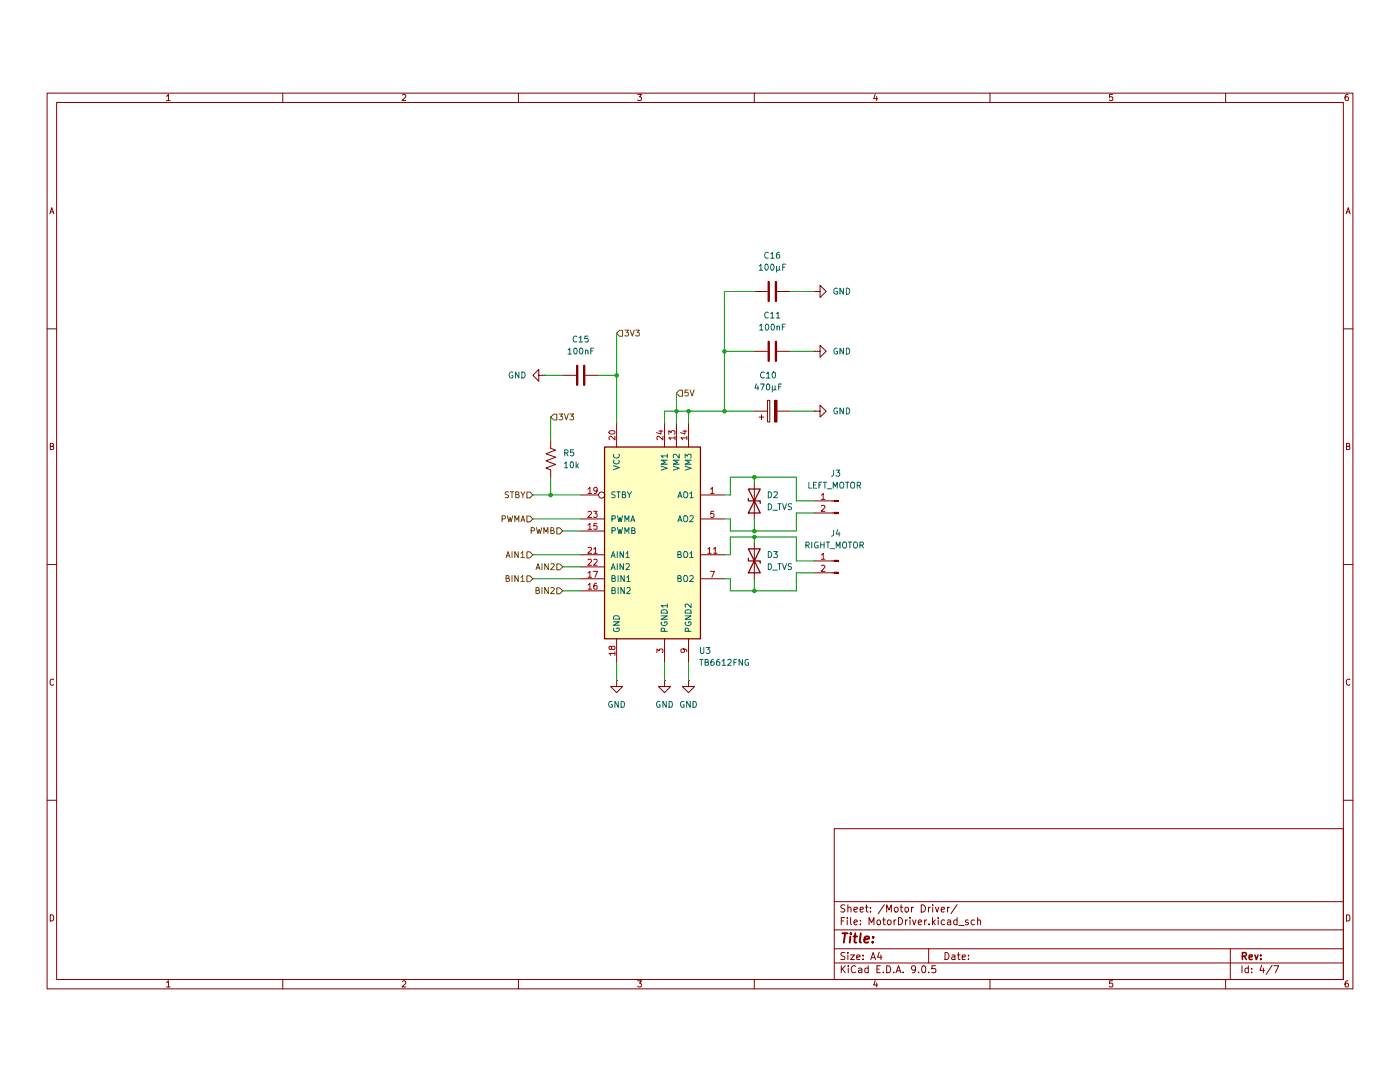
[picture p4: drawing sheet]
(kicad_sch
 (version 20250114)
 (generator "eeschema")
 (generator_version "9.0")
 (paper "A4")
 (lib_symbols
  (symbol "Connector:Conn_01x02_Pin"
   (pin_names
    (offset 1.016) (hide yes)) (exclude_from_sim no) (in_bom yes) (on_board yes)
   (property "Reference" "J" (at 0 2.54 0) (effects (font (size 1.27 1.27))))
   (property "Value" "Conn_01x02_Pin" (at 0 -5.08 0) (effects (font (size 1.27 1.27))))
   (property "Footprint" "" (at 0 0 0) (effects (font (size 1.27 1.27)) (hide yes)))
   (property "Datasheet" "~" (at 0 0 0) (effects (font (size 1.27 1.27)) (hide yes)))
   (property "Description" "Generic connector, single row, 01x02, script generated" (at 0 0 0) (effects (font (size 1.27 1.27)) (hide yes)))
   (property "ki_locked" "" (at 0 0 0) (effects (font (size 1.27 1.27))))
   (symbol "Conn_01x02_Pin_1_1"
    (rectangle (start 0.8636 0.127) (end 0 -0.127) (stroke (width 0.1524) (type default)) (fill (type outline)))
    (rectangle (start 0.8636 -2.413) (end 0 -2.667) (stroke (width 0.1524) (type default)) (fill (type outline)))
    (polyline (pts (xy 1.27 0) (xy 0.8636 0)) (stroke (width 0.1524) (type default)) (fill (type none)))
    (polyline (pts (xy 1.27 -2.54) (xy 0.8636 -2.54)) (stroke (width 0.1524) (type default)) (fill (type none)))
    (pin passive line (at 5.08 0 180) (length 3.81) (name "Pin_1" (effects (font (size 1.27 1.27)))) (number "1" (effects (font (size 1.27 1.27)))))
    (pin passive line (at 5.08 -2.54 180) (length 3.81) (name "Pin_2" (effects (font (size 1.27 1.27)))) (number "2" (effects (font (size 1.27 1.27))))))
   (embedded_fonts no))
  (symbol "Device:C"
   (pin_numbers (hide yes))
   (pin_names
    (offset 0.254)) (exclude_from_sim no) (in_bom yes) (on_board yes)
   (property "Reference" "C" (at 0.635 2.54 0) (effects (font (size 1.27 1.27)) (justify left)))
   (property "Value" "C" (at 0.635 -2.54 0) (effects (font (size 1.27 1.27)) (justify left)))
   (property "Footprint" "" (at 0.9652 -3.81 0) (effects (font (size 1.27 1.27)) (hide yes)))
   (property "Datasheet" "~" (at 0 0 0) (effects (font (size 1.27 1.27)) (hide yes)))
   (property "Description" "Unpolarized capacitor" (at 0 0 0) (effects (font (size 1.27 1.27)) (hide yes)))
   (symbol "C_0_1"
    (polyline (pts (xy -2.032 0.762) (xy 2.032 0.762)) (stroke (width 0.508) (type default)) (fill (type none)))
    (polyline (pts (xy -2.032 -0.762) (xy 2.032 -0.762)) (stroke (width 0.508) (type default)) (fill (type none))))
   (symbol "C_1_1"
    (pin passive line (at 0 3.81 270) (length 2.794) (name "~" (effects (font (size 1.27 1.27)))) (number "1" (effects (font (size 1.27 1.27)))))
    (pin passive line (at 0 -3.81 90) (length 2.794) (name "~" (effects (font (size 1.27 1.27)))) (number "2" (effects (font (size 1.27 1.27))))))
   (embedded_fonts no))
  (symbol "Device:C_Polarized"
   (pin_numbers (hide yes))
   (pin_names
    (offset 0.254)) (exclude_from_sim no) (in_bom yes) (on_board yes)
   (property "Reference" "C" (at 0.635 2.54 0) (effects (font (size 1.27 1.27)) (justify left)))
   (property "Value" "C_Polarized" (at 0.635 -2.54 0) (effects (font (size 1.27 1.27)) (justify left)))
   (property "Footprint" "" (at 0.9652 -3.81 0) (effects (font (size 1.27 1.27)) (hide yes)))
   (property "Datasheet" "~" (at 0 0 0) (effects (font (size 1.27 1.27)) (hide yes)))
   (property "Description" "Polarized capacitor" (at 0 0 0) (effects (font (size 1.27 1.27)) (hide yes)))
   (symbol "C_Polarized_0_1"
    (rectangle (start -2.286 0.508) (end 2.286 1.016) (stroke (width 0) (type default)) (fill (type none)))
    (polyline (pts (xy -1.778 2.286) (xy -0.762 2.286)) (stroke (width 0) (type default)) (fill (type none)))
    (polyline (pts (xy -1.27 2.794) (xy -1.27 1.778)) (stroke (width 0) (type default)) (fill (type none)))
    (rectangle (start 2.286 -0.508) (end -2.286 -1.016) (stroke (width 0) (type default)) (fill (type outline))))
   (symbol "C_Polarized_1_1"
    (pin passive line (at 0 3.81 270) (length 2.794) (name "~" (effects (font (size 1.27 1.27)))) (number "1" (effects (font (size 1.27 1.27)))))
    (pin passive line (at 0 -3.81 90) (length 2.794) (name "~" (effects (font (size 1.27 1.27)))) (number "2" (effects (font (size 1.27 1.27))))))
   (embedded_fonts no))
  (symbol "Device:D_TVS"
   (pin_numbers (hide yes))
   (pin_names
    (offset 1.016) (hide yes)) (exclude_from_sim no) (in_bom yes) (on_board yes)
   (property "Reference" "D" (at 0 2.54 0) (effects (font (size 1.27 1.27))))
   (property "Value" "D_TVS" (at 0 -2.54 0) (effects (font (size 1.27 1.27))))
   (property "Footprint" "" (at 0 0 0) (effects (font (size 1.27 1.27)) (hide yes)))
   (property "Datasheet" "~" (at 0 0 0) (effects (font (size 1.27 1.27)) (hide yes)))
   (property "Description" "Bidirectional transient-voltage-suppression diode" (at 0 0 0) (effects (font (size 1.27 1.27)) (hide yes)))
   (symbol "D_TVS_0_1"
    (polyline (pts (xy -2.54 1.27) (xy -2.54 -1.27) (xy 2.54 1.27) (xy 2.54 -1.27) (xy -2.54 1.27)) (stroke (width 0.254) (type default)) (fill (type none)))
    (polyline (pts (xy 0.508 1.27) (xy 0 1.27) (xy 0 -1.27) (xy -0.508 -1.27)) (stroke (width 0.254) (type default)) (fill (type none)))
    (polyline (pts (xy 1.27 0) (xy -1.27 0)) (stroke (width 0) (type default)) (fill (type none))))
   (symbol "D_TVS_1_1"
    (pin passive line (at -3.81 0 0) (length 2.54) (name "A1" (effects (font (size 1.27 1.27)))) (number "1" (effects (font (size 1.27 1.27)))))
    (pin passive line (at 3.81 0 180) (length 2.54) (name "A2" (effects (font (size 1.27 1.27)))) (number "2" (effects (font (size 1.27 1.27))))))
   (embedded_fonts no))
  (symbol "Device:R_US"
   (pin_numbers (hide yes))
   (pin_names
    (offset 0)) (exclude_from_sim no) (in_bom yes) (on_board yes)
   (property "Reference" "R" (at 2.54 0 90) (effects (font (size 1.27 1.27))))
   (property "Value" "R_US" (at -2.54 0 90) (effects (font (size 1.27 1.27))))
   (property "Footprint" "" (at 1.016 -0.254 90) (effects (font (size 1.27 1.27)) (hide yes)))
   (property "Datasheet" "~" (at 0 0 0) (effects (font (size 1.27 1.27)) (hide yes)))
   (property "Description" "Resistor, US symbol" (at 0 0 0) (effects (font (size 1.27 1.27)) (hide yes)))
   (symbol "R_US_0_1"
    (polyline (pts (xy 0 2.286) (xy 0 2.54)) (stroke (width 0) (type default)) (fill (type none)))
    (polyline (pts (xy 0 2.286) (xy 1.016 1.905) (xy 0 1.524) (xy -1.016 1.143) (xy 0 0.762)) (stroke (width 0) (type default)) (fill (type none)))
    (polyline (pts (xy 0 0.762) (xy 1.016 0.381) (xy 0 0) (xy -1.016 -0.381) (xy 0 -0.762)) (stroke (width 0) (type default)) (fill (type none)))
    (polyline (pts (xy 0 -0.762) (xy 1.016 -1.143) (xy 0 -1.524) (xy -1.016 -1.905) (xy 0 -2.286)) (stroke (width 0) (type default)) (fill (type none)))
    (polyline (pts (xy 0 -2.286) (xy 0 -2.54)) (stroke (width 0) (type default)) (fill (type none))))
   (symbol "R_US_1_1"
    (pin passive line (at 0 3.81 270) (length 1.27) (name "~" (effects (font (size 1.27 1.27)))) (number "1" (effects (font (size 1.27 1.27)))))
    (pin passive line (at 0 -3.81 90) (length 1.27) (name "~" (effects (font (size 1.27 1.27)))) (number "2" (effects (font (size 1.27 1.27))))))
   (embedded_fonts no))
  (symbol "Driver_Motor:TB6612FNG"
   (pin_names
    (offset 1.016)) (exclude_from_sim no) (in_bom yes) (on_board yes)
   (property "Reference" "U" (at 11.43 17.78 0) (effects (font (size 1.27 1.27)) (justify left)))
   (property "Value" "TB6612FNG" (at 11.43 15.24 0) (effects (font (size 1.27 1.27)) (justify left)))
   (property "Footprint" "Package_SO:SSOP-24_5.3x8.2mm_P0.65mm" (at 33.02 -22.86 0) (effects (font (size 1.27 1.27)) (hide yes)))
   (property "Datasheet" "https://toshiba.semicon-storage.com/us/product/linear/motordriver/detail.TB6612FNG.html" (at 11.43 15.24 0) (effects (font (size 1.27 1.27)) (hide yes)))
   (property "Description" "Driver IC for Dual DC motor, SSOP-24" (at 0 0 0) (effects (font (size 1.27 1.27)) (hide yes)))
   (symbol "TB6612FNG_0_1"
    (rectangle (start -10.16 20.32) (end 10.16 -20.32) (stroke (width 0.254) (type default)) (fill (type background))))
   (symbol "TB6612FNG_1_1"
    (pin input inverted (at -15.24 10.16 0) (length 5.08) (name "STBY" (effects (font (size 1.27 1.27)))) (number "19" (effects (font (size 1.27 1.27)))))
    (pin input line (at -15.24 5.08 0) (length 5.08) (name "PWMA" (effects (font (size 1.27 1.27)))) (number "23" (effects (font (size 1.27 1.27)))))
    (pin input line (at -15.24 2.54 0) (length 5.08) (name "PWMB" (effects (font (size 1.27 1.27)))) (number "15" (effects (font (size 1.27 1.27)))))
    (pin input line (at -15.24 -2.54 0) (length 5.08) (name "AIN1" (effects (font (size 1.27 1.27)))) (number "21" (effects (font (size 1.27 1.27)))))
    (pin input line (at -15.24 -5.08 0) (length 5.08) (name "AIN2" (effects (font (size 1.27 1.27)))) (number "22" (effects (font (size 1.27 1.27)))))
    (pin input line (at -15.24 -7.62 0) (length 5.08) (name "BIN1" (effects (font (size 1.27 1.27)))) (number "17" (effects (font (size 1.27 1.27)))))
    (pin input line (at -15.24 -10.16 0) (length 5.08) (name "BIN2" (effects (font (size 1.27 1.27)))) (number "16" (effects (font (size 1.27 1.27)))))
    (pin power_in line (at -7.62 25.4 270) (length 5.08) (name "VCC" (effects (font (size 1.27 1.27)))) (number "20" (effects (font (size 1.27 1.27)))))
    (pin power_in line (at -7.62 -25.4 90) (length 5.08) (name "GND" (effects (font (size 1.27 1.27)))) (number "18" (effects (font (size 1.27 1.27)))))
    (pin power_in line (at 2.54 25.4 270) (length 5.08) (name "VM1" (effects (font (size 1.27 1.27)))) (number "24" (effects (font (size 1.27 1.27)))))
    (pin power_in line (at 2.54 -25.4 90) (length 5.08) (name "PGND1" (effects (font (size 1.27 1.27)))) (number "3" (effects (font (size 1.27 1.27)))))
    (pin passive line (at 2.54 -25.4 90) (length 5.08) (hide yes) (name "PGND1" (effects (font (size 1.27 1.27)))) (number "4" (effects (font (size 1.27 1.27)))))
    (pin power_in line (at 5.08 25.4 270) (length 5.08) (name "VM2" (effects (font (size 1.27 1.27)))) (number "13" (effects (font (size 1.27 1.27)))))
    (pin power_in line (at 7.62 25.4 270) (length 5.08) (name "VM3" (effects (font (size 1.27 1.27)))) (number "14" (effects (font (size 1.27 1.27)))))
    (pin passive line (at 7.62 -25.4 90) (length 5.08) (hide yes) (name "PGND2" (effects (font (size 1.27 1.27)))) (number "10" (effects (font (size 1.27 1.27)))))
    (pin power_in line (at 7.62 -25.4 90) (length 5.08) (name "PGND2" (effects (font (size 1.27 1.27)))) (number "9" (effects (font (size 1.27 1.27)))))
    (pin output line (at 15.24 10.16 180) (length 5.08) (name "AO1" (effects (font (size 1.27 1.27)))) (number "1" (effects (font (size 1.27 1.27)))))
    (pin passive line (at 15.24 10.16 180) (length 5.08) (hide yes) (name "AO1" (effects (font (size 1.27 1.27)))) (number "2" (effects (font (size 1.27 1.27)))))
    (pin output line (at 15.24 5.08 180) (length 5.08) (name "AO2" (effects (font (size 1.27 1.27)))) (number "5" (effects (font (size 1.27 1.27)))))
    (pin passive line (at 15.24 5.08 180) (length 5.08) (hide yes) (name "AO2" (effects (font (size 1.27 1.27)))) (number "6" (effects (font (size 1.27 1.27)))))
    (pin output line (at 15.24 -2.54 180) (length 5.08) (name "BO1" (effects (font (size 1.27 1.27)))) (number "11" (effects (font (size 1.27 1.27)))))
    (pin passive line (at 15.24 -2.54 180) (length 5.08) (hide yes) (name "BO1" (effects (font (size 1.27 1.27)))) (number "12" (effects (font (size 1.27 1.27)))))
    (pin output line (at 15.24 -7.62 180) (length 5.08) (name "BO2" (effects (font (size 1.27 1.27)))) (number "7" (effects (font (size 1.27 1.27)))))
    (pin passive line (at 15.24 -7.62 180) (length 5.08) (hide yes) (name "BO2" (effects (font (size 1.27 1.27)))) (number "8" (effects (font (size 1.27 1.27))))))
   (embedded_fonts no))
  (symbol "power:GND"
   (power)
   (pin_numbers (hide yes))
   (pin_names
    (offset 0) (hide yes)) (exclude_from_sim no) (in_bom yes) (on_board yes)
   (property "Reference" "#PWR" (at 0 -6.35 0) (effects (font (size 1.27 1.27)) (hide yes)))
   (property "Value" "GND" (at 0 -3.81 0) (effects (font (size 1.27 1.27))))
   (property "Footprint" "" (at 0 0 0) (effects (font (size 1.27 1.27)) (hide yes)))
   (property "Datasheet" "" (at 0 0 0) (effects (font (size 1.27 1.27)) (hide yes)))
   (property "Description" "Power symbol creates a global label with name \"GND\" , ground" (at 0 0 0) (effects (font (size 1.27 1.27)) (hide yes)))
   (symbol "GND_0_1"
    (polyline (pts (xy 0 0) (xy 0 -1.27) (xy 1.27 -1.27) (xy 0 -2.54) (xy -1.27 -1.27) (xy 0 -1.27)) (stroke (width 0) (type default)) (fill (type none))))
   (symbol "GND_1_1"
    (pin power_in line (at 0 0 270) (length 0) (name "~" (effects (font (size 1.27 1.27)))) (number "1" (effects (font (size 1.27 1.27))))))
   (embedded_fonts no)))
 (junction
  (at 121.92 82.55)
  (diameter 0)
  (color 0 0 0 0))
 (junction
  (at 165.1 91.44)
  (diameter 0)
  (color 0 0 0 0))
 (junction
  (at 148.59 64.77)
  (diameter 0)
  (color 0 0 0 0))
 (junction
  (at 165.1 78.74)
  (diameter 0)
  (color 0 0 0 0))
 (junction
  (at 165.1 102.87)
  (diameter 0)
  (color 0 0 0 0))
 (junction
  (at 135.89 57.15)
  (diameter 0)
  (color 0 0 0 0))
 (junction
  (at 151.13 64.77)
  (diameter 0)
  (color 0 0 0 0))
 (junction
  (at 158.75 64.77)
  (diameter 0)
  (color 0 0 0 0))
 (junction
  (at 165.1 90.17)
  (diameter 0)
  (color 0 0 0 0))
 (junction
  (at 158.75 52.07)
  (diameter 0)
  (color 0 0 0 0))
 (wire
  (pts (xy 151.13 64.77) (xy 158.75 64.77))
  (stroke (width 0) (type default)))
 (wire
  (pts (xy 160.02 82.55) (xy 158.75 82.55))
  (stroke (width 0) (type default)))
 (wire
  (pts (xy 120.65 57.15) (xy 124.46 57.15))
  (stroke (width 0) (type default)))
 (wire
  (pts (xy 165.1 91.44) (xy 165.1 92.71))
  (stroke (width 0) (type default)))
 (wire
  (pts (xy 148.59 64.77) (xy 148.59 67.31))
  (stroke (width 0) (type default)))
 (wire
  (pts (xy 173.99 78.74) (xy 173.99 83.82))
  (stroke (width 0) (type default)))
 (wire
  (pts (xy 172.72 64.77) (xy 177.8 64.77))
  (stroke (width 0) (type default)))
 (wire
  (pts (xy 151.13 118.11) (xy 151.13 121.92))
  (stroke (width 0) (type default)))
 (wire
  (pts (xy 165.1 39.37) (xy 158.75 39.37))
  (stroke (width 0) (type default)))
 (wire
  (pts (xy 160.02 91.44) (xy 160.02 95.25))
  (stroke (width 0) (type default)))
 (wire
  (pts (xy 173.99 83.82) (xy 177.8 83.82))
  (stroke (width 0) (type default)))
 (wire
  (pts (xy 160.02 87.63) (xy 160.02 90.17))
  (stroke (width 0) (type default)))
 (wire
  (pts (xy 160.02 78.74) (xy 165.1 78.74))
  (stroke (width 0) (type default)))
 (wire
  (pts (xy 165.1 87.63) (xy 165.1 90.17))
  (stroke (width 0) (type default)))
 (wire
  (pts (xy 158.75 64.77) (xy 165.1 64.77))
  (stroke (width 0) (type default)))
 (wire
  (pts (xy 165.1 78.74) (xy 173.99 78.74))
  (stroke (width 0) (type default)))
 (wire
  (pts (xy 173.99 86.36) (xy 177.8 86.36))
  (stroke (width 0) (type default)))
 (wire
  (pts (xy 158.75 87.63) (xy 160.02 87.63))
  (stroke (width 0) (type default)))
 (wire
  (pts (xy 165.1 52.07) (xy 158.75 52.07))
  (stroke (width 0) (type default)))
 (wire
  (pts (xy 146.05 118.11) (xy 146.05 121.92))
  (stroke (width 0) (type default)))
 (wire
  (pts (xy 124.46 90.17) (xy 128.27 90.17))
  (stroke (width 0) (type default)))
 (wire
  (pts (xy 148.59 60.96) (xy 148.59 64.77))
  (stroke (width 0) (type default)))
 (wire
  (pts (xy 118.11 82.55) (xy 121.92 82.55))
  (stroke (width 0) (type default)))
 (wire
  (pts (xy 165.1 91.44) (xy 173.99 91.44))
  (stroke (width 0) (type default)))
 (wire
  (pts (xy 173.99 96.52) (xy 177.8 96.52))
  (stroke (width 0) (type default)))
 (wire
  (pts (xy 173.99 99.06) (xy 177.8 99.06))
  (stroke (width 0) (type default)))
 (wire
  (pts (xy 118.11 87.63) (xy 128.27 87.63))
  (stroke (width 0) (type default)))
 (wire
  (pts (xy 118.11 100.33) (xy 128.27 100.33))
  (stroke (width 0) (type default)))
 (wire
  (pts (xy 121.92 78.74) (xy 121.92 82.55))
  (stroke (width 0) (type default)))
 (wire
  (pts (xy 160.02 90.17) (xy 165.1 90.17))
  (stroke (width 0) (type default)))
 (wire
  (pts (xy 151.13 64.77) (xy 148.59 64.77))
  (stroke (width 0) (type default)))
 (wire
  (pts (xy 121.92 66.04) (xy 121.92 71.12))
  (stroke (width 0) (type default)))
 (wire
  (pts (xy 160.02 95.25) (xy 158.75 95.25))
  (stroke (width 0) (type default)))
 (wire
  (pts (xy 135.89 118.11) (xy 135.89 121.92))
  (stroke (width 0) (type default)))
 (wire
  (pts (xy 165.1 78.74) (xy 165.1 80.01))
  (stroke (width 0) (type default)))
 (wire
  (pts (xy 158.75 100.33) (xy 160.02 100.33))
  (stroke (width 0) (type default)))
 (wire
  (pts (xy 172.72 39.37) (xy 177.8 39.37))
  (stroke (width 0) (type default)))
 (wire
  (pts (xy 160.02 78.74) (xy 160.02 82.55))
  (stroke (width 0) (type default)))
 (wire
  (pts (xy 146.05 67.31) (xy 146.05 64.77))
  (stroke (width 0) (type default)))
 (wire
  (pts (xy 173.99 86.36) (xy 173.99 90.17))
  (stroke (width 0) (type default)))
 (wire
  (pts (xy 128.27 95.25) (xy 118.11 95.25))
  (stroke (width 0) (type default)))
 (wire
  (pts (xy 165.1 100.33) (xy 165.1 102.87))
  (stroke (width 0) (type default)))
 (wire
  (pts (xy 158.75 52.07) (xy 158.75 64.77))
  (stroke (width 0) (type default)))
 (wire
  (pts (xy 121.92 82.55) (xy 128.27 82.55))
  (stroke (width 0) (type default)))
 (wire
  (pts (xy 124.46 102.87) (xy 128.27 102.87))
  (stroke (width 0) (type default)))
 (wire
  (pts (xy 160.02 91.44) (xy 165.1 91.44))
  (stroke (width 0) (type default)))
 (wire
  (pts (xy 173.99 91.44) (xy 173.99 96.52))
  (stroke (width 0) (type default)))
 (wire
  (pts (xy 160.02 102.87) (xy 165.1 102.87))
  (stroke (width 0) (type default)))
 (wire
  (pts (xy 135.89 48.26) (xy 135.89 57.15))
  (stroke (width 0) (type default)))
 (wire
  (pts (xy 173.99 99.06) (xy 173.99 102.87))
  (stroke (width 0) (type default)))
 (wire
  (pts (xy 158.75 39.37) (xy 158.75 52.07))
  (stroke (width 0) (type default)))
 (wire
  (pts (xy 165.1 102.87) (xy 173.99 102.87))
  (stroke (width 0) (type default)))
 (wire
  (pts (xy 146.05 64.77) (xy 148.59 64.77))
  (stroke (width 0) (type default)))
 (wire
  (pts (xy 135.89 57.15) (xy 135.89 67.31))
  (stroke (width 0) (type default)))
 (wire
  (pts (xy 151.13 67.31) (xy 151.13 64.77))
  (stroke (width 0) (type default)))
 (wire
  (pts (xy 132.08 57.15) (xy 135.89 57.15))
  (stroke (width 0) (type default)))
 (wire
  (pts (xy 128.27 97.79) (xy 124.46 97.79))
  (stroke (width 0) (type default)))
 (wire
  (pts (xy 165.1 90.17) (xy 173.99 90.17))
  (stroke (width 0) (type default)))
 (wire
  (pts (xy 160.02 100.33) (xy 160.02 102.87))
  (stroke (width 0) (type default)))
 (wire
  (pts (xy 172.72 52.07) (xy 177.8 52.07))
  (stroke (width 0) (type default)))
 (hierarchical_label "3V3"
  (shape input)
  (at 135.89 48.26 0)
  (effects (font (size 1.27 1.27)) (justify left)))
 (hierarchical_label "AIN1"
  (shape input)
  (at 118.11 95.25 180)
  (effects (font (size 1.27 1.27)) (justify right)))
 (hierarchical_label "BIN2"
  (shape input)
  (at 124.46 102.87 180)
  (effects (font (size 1.27 1.27)) (justify right)))
 (hierarchical_label "STBY"
  (shape input)
  (at 118.11 82.55 180)
  (effects (font (size 1.27 1.27)) (justify right)))
 (hierarchical_label "3V3"
  (shape input)
  (at 121.92 66.04 0)
  (effects (font (size 1.27 1.27)) (justify left)))
 (hierarchical_label "AIN2"
  (shape input)
  (at 124.46 97.79 180)
  (effects (font (size 1.27 1.27)) (justify right)))
 (hierarchical_label "PWMA"
  (shape input)
  (at 118.11 87.63 180)
  (effects (font (size 1.27 1.27)) (justify right)))
 (hierarchical_label "BIN1"
  (shape input)
  (at 118.11 100.33 180)
  (effects (font (size 1.27 1.27)) (justify right)))
 (hierarchical_label "PWMB"
  (shape input)
  (at 124.46 90.17 180)
  (effects (font (size 1.27 1.27)) (justify right)))
 (hierarchical_label "5V"
  (shape input)
  (at 148.59 60.96 0)
  (effects (font (size 1.27 1.27)) (justify left)))
 (symbol
  (lib_id "Connector:Conn_01x02_Pin")
  (at 182.88 96.52 0)
  (mirror y)
  (unit 1)
  (exclude_from_sim no)
  (in_bom yes)
  (on_board yes)
  (dnp no)
  (property "Reference" "J4" (at 182.372 90.678 0) (effects (font (size 1.27 1.27))))
  (property "Value" "RIGHT_MOTOR" (at 182.118 93.218 0) (effects (font (size 1.27 1.27))))
  (property "Footprint" "Connector_JST:JST_VH_B2P-VH_1x02_P3.96mm_Vertical" (at 182.88 96.52 0) (effects (font (size 1.27 1.27)) (hide yes)))
  (property "Datasheet" "~" (at 182.88 96.52 0) (effects (font (size 1.27 1.27)) (hide yes)))
  (property "Description" "Generic connector, single row, 01x02, script generated" (at 182.88 96.52 0) (effects (font (size 1.27 1.27)) (hide yes)))
  (pin "2")
  (pin "1"))
 (symbol
  (lib_id "Driver_Motor:TB6612FNG")
  (at 143.51 92.71 0)
  (unit 1)
  (exclude_from_sim no)
  (in_bom yes)
  (on_board yes)
  (dnp no)
  (fields_autoplaced yes)
  (property "Reference" "U3" (at 153.2733 115.57 0) (effects (font (size 1.27 1.27)) (justify left)))
  (property "Value" "TB6612FNG" (at 153.2733 118.11 0) (effects (font (size 1.27 1.27)) (justify left)))
  (property "Footprint" "Package_SO:HTSSOP-24-1EP_4.4x7.8mm_P0.65mm_EP3.4x7.8mm_Mask2.4x4.68mm" (at 176.53 115.57 0) (effects (font (size 1.27 1.27)) (hide yes)))
  (property "Datasheet" "https://toshiba.semicon-storage.com/us/product/linear/motordriver/detail.TB6612FNG.html" (at 154.94 77.47 0) (effects (font (size 1.27 1.27)) (hide yes)))
  (property "Description" "Driver IC for Dual DC motor, SSOP-24" (at 143.51 92.71 0) (effects (font (size 1.27 1.27)) (hide yes)))
  (pin "19")
  (pin "3")
  (pin "10")
  (pin "15")
  (pin "21")
  (pin "13")
  (pin "1")
  (pin "20")
  (pin "18")
  (pin "5")
  (pin "17")
  (pin "16")
  (pin "22")
  (pin "24")
  (pin "4")
  (pin "23")
  (pin "14")
  (pin "9")
  (pin "2")
  (pin "6")
  (pin "11")
  (pin "12")
  (pin "7")
  (pin "8"))
 (symbol
  (lib_id "Device:R_US")
  (at 121.92 74.93 0)
  (unit 1)
  (exclude_from_sim no)
  (in_bom yes)
  (on_board yes)
  (dnp no)
  (fields_autoplaced yes)
  (property "Reference" "R5" (at 124.46 73.6599 0) (effects (font (size 1.27 1.27)) (justify left)))
  (property "Value" "10k" (at 124.46 76.1999 0) (effects (font (size 1.27 1.27)) (justify left)))
  (property "Footprint" "Resistor_SMD:R_0805_2012Metric" (at 122.936 75.184 90) (effects (font (size 1.27 1.27)) (hide yes)))
  (property "Datasheet" "~" (at 121.92 74.93 0) (effects (font (size 1.27 1.27)) (hide yes)))
  (property "Description" "Resistor, US symbol" (at 121.92 74.93 0) (effects (font (size 1.27 1.27)) (hide yes)))
  (pin "1")
  (pin "2"))
 (symbol
  (lib_id "Device:D_TVS")
  (at 165.1 83.82 90)
  (unit 1)
  (exclude_from_sim no)
  (in_bom yes)
  (on_board yes)
  (dnp no)
  (fields_autoplaced yes)
  (property "Reference" "D2" (at 167.64 82.5499 90) (effects (font (size 1.27 1.27)) (justify right)))
  (property "Value" "D_TVS" (at 167.64 85.0899 90) (effects (font (size 1.27 1.27)) (justify right)))
  (property "Footprint" "Diode_SMD:D_SMA" (at 165.1 83.82 0) (effects (font (size 1.27 1.27)) (hide yes)))
  (property "Datasheet" "~" (at 165.1 83.82 0) (effects (font (size 1.27 1.27)) (hide yes)))
  (property "Description" "Bidirectional transient-voltage-suppression diode" (at 165.1 83.82 0) (effects (font (size 1.27 1.27)) (hide yes)))
  (pin "2")
  (pin "1"))
 (symbol
  (lib_id "Device:C")
  (at 168.91 39.37 90)
  (unit 1)
  (exclude_from_sim no)
  (in_bom yes)
  (on_board yes)
  (dnp no)
  (fields_autoplaced yes)
  (property "Reference" "C16" (at 168.91 31.75 90) (effects (font (size 1.27 1.27))))
  (property "Value" "100μF" (at 168.91 34.29 90) (effects (font (size 1.27 1.27))))
  (property "Footprint" "Capacitor_SMD:C_1206_3216Metric" (at 172.72 38.4048 0) (effects (font (size 1.27 1.27)) (hide yes)))
  (property "Datasheet" "~" (at 168.91 39.37 0) (effects (font (size 1.27 1.27)) (hide yes)))
  (property "Description" "Unpolarized capacitor" (at 168.91 39.37 0) (effects (font (size 1.27 1.27)) (hide yes)))
  (pin "1")
  (pin "2"))
 (symbol
  (lib_id "power:GND")
  (at 177.8 52.07 90)
  (unit 1)
  (exclude_from_sim no)
  (in_bom yes)
  (on_board yes)
  (dnp no)
  (fields_autoplaced yes)
  (property "Reference" "#PWR017" (at 184.15 52.07 0) (effects (font (size 1.27 1.27)) (hide yes)))
  (property "Value" "GND" (at 181.61 52.0699 90) (effects (font (size 1.27 1.27)) (justify right)))
  (property "Footprint" "" (at 177.8 52.07 0) (effects (font (size 1.27 1.27)) (hide yes)))
  (property "Datasheet" "" (at 177.8 52.07 0) (effects (font (size 1.27 1.27)) (hide yes)))
  (property "Description" "Power symbol creates a global label with name \"GND\" , ground" (at 177.8 52.07 0) (effects (font (size 1.27 1.27)) (hide yes)))
  (pin "1"))
 (symbol
  (lib_id "power:GND")
  (at 135.89 121.92 0)
  (unit 1)
  (exclude_from_sim no)
  (in_bom yes)
  (on_board yes)
  (dnp no)
  (fields_autoplaced yes)
  (property "Reference" "#PWR010" (at 135.89 128.27 0) (effects (font (size 1.27 1.27)) (hide yes)))
  (property "Value" "GND" (at 135.89 127 0) (effects (font (size 1.27 1.27))))
  (property "Footprint" "" (at 135.89 121.92 0) (effects (font (size 1.27 1.27)) (hide yes)))
  (property "Datasheet" "" (at 135.89 121.92 0) (effects (font (size 1.27 1.27)) (hide yes)))
  (property "Description" "Power symbol creates a global label with name \"GND\" , ground" (at 135.89 121.92 0) (effects (font (size 1.27 1.27)) (hide yes)))
  (pin "1"))
 (symbol
  (lib_id "power:GND")
  (at 146.05 121.92 0)
  (unit 1)
  (exclude_from_sim no)
  (in_bom yes)
  (on_board yes)
  (dnp no)
  (fields_autoplaced yes)
  (property "Reference" "#PWR011" (at 146.05 128.27 0) (effects (font (size 1.27 1.27)) (hide yes)))
  (property "Value" "GND" (at 146.05 127 0) (effects (font (size 1.27 1.27))))
  (property "Footprint" "" (at 146.05 121.92 0) (effects (font (size 1.27 1.27)) (hide yes)))
  (property "Datasheet" "" (at 146.05 121.92 0) (effects (font (size 1.27 1.27)) (hide yes)))
  (property "Description" "Power symbol creates a global label with name \"GND\" , ground" (at 146.05 121.92 0) (effects (font (size 1.27 1.27)) (hide yes)))
  (pin "1"))
 (symbol
  (lib_id "power:GND")
  (at 120.65 57.15 270)
  (unit 1)
  (exclude_from_sim no)
  (in_bom yes)
  (on_board yes)
  (dnp no)
  (fields_autoplaced yes)
  (property "Reference" "#PWR022" (at 114.3 57.15 0) (effects (font (size 1.27 1.27)) (hide yes)))
  (property "Value" "GND" (at 116.84 57.1499 90) (effects (font (size 1.27 1.27)) (justify right)))
  (property "Footprint" "" (at 120.65 57.15 0) (effects (font (size 1.27 1.27)) (hide yes)))
  (property "Datasheet" "" (at 120.65 57.15 0) (effects (font (size 1.27 1.27)) (hide yes)))
  (property "Description" "Power symbol creates a global label with name \"GND\" , ground" (at 120.65 57.15 0) (effects (font (size 1.27 1.27)) (hide yes)))
  (pin "1"))
 (symbol
  (lib_id "power:GND")
  (at 177.8 64.77 90)
  (unit 1)
  (exclude_from_sim no)
  (in_bom yes)
  (on_board yes)
  (dnp no)
  (fields_autoplaced yes)
  (property "Reference" "#PWR013" (at 184.15 64.77 0) (effects (font (size 1.27 1.27)) (hide yes)))
  (property "Value" "GND" (at 181.61 64.7699 90) (effects (font (size 1.27 1.27)) (justify right)))
  (property "Footprint" "" (at 177.8 64.77 0) (effects (font (size 1.27 1.27)) (hide yes)))
  (property "Datasheet" "" (at 177.8 64.77 0) (effects (font (size 1.27 1.27)) (hide yes)))
  (property "Description" "Power symbol creates a global label with name \"GND\" , ground" (at 177.8 64.77 0) (effects (font (size 1.27 1.27)) (hide yes)))
  (pin "1"))
 (symbol
  (lib_id "Device:C")
  (at 128.27 57.15 90)
  (unit 1)
  (exclude_from_sim no)
  (in_bom yes)
  (on_board yes)
  (dnp no)
  (fields_autoplaced yes)
  (property "Reference" "C15" (at 128.27 49.53 90) (effects (font (size 1.27 1.27))))
  (property "Value" "100nF" (at 128.27 52.07 90) (effects (font (size 1.27 1.27))))
  (property "Footprint" "Capacitor_SMD:C_0805_2012Metric" (at 132.08 56.1848 0) (effects (font (size 1.27 1.27)) (hide yes)))
  (property "Datasheet" "~" (at 128.27 57.15 0) (effects (font (size 1.27 1.27)) (hide yes)))
  (property "Description" "Unpolarized capacitor" (at 128.27 57.15 0) (effects (font (size 1.27 1.27)) (hide yes)))
  (pin "2")
  (pin "1"))
 (symbol
  (lib_id "Connector:Conn_01x02_Pin")
  (at 182.88 83.82 0)
  (mirror y)
  (unit 1)
  (exclude_from_sim no)
  (in_bom yes)
  (on_board yes)
  (dnp no)
  (property "Reference" "J3" (at 182.372 77.978 0) (effects (font (size 1.27 1.27))))
  (property "Value" "LEFT_MOTOR" (at 182.118 80.518 0) (effects (font (size 1.27 1.27))))
  (property "Footprint" "Connector_JST:JST_VH_B2P-VH_1x02_P3.96mm_Vertical" (at 182.88 83.82 0) (effects (font (size 1.27 1.27)) (hide yes)))
  (property "Datasheet" "~" (at 182.88 83.82 0) (effects (font (size 1.27 1.27)) (hide yes)))
  (property "Description" "Generic connector, single row, 01x02, script generated" (at 182.88 83.82 0) (effects (font (size 1.27 1.27)) (hide yes)))
  (pin "2")
  (pin "1"))
 (symbol
  (lib_id "Device:C")
  (at 168.91 52.07 90)
  (unit 1)
  (exclude_from_sim no)
  (in_bom yes)
  (on_board yes)
  (dnp no)
  (fields_autoplaced yes)
  (property "Reference" "C11" (at 168.91 44.45 90) (effects (font (size 1.27 1.27))))
  (property "Value" "100nF" (at 168.91 46.99 90) (effects (font (size 1.27 1.27))))
  (property "Footprint" "Capacitor_SMD:C_0805_2012Metric" (at 172.72 51.1048 0) (effects (font (size 1.27 1.27)) (hide yes)))
  (property "Datasheet" "~" (at 168.91 52.07 0) (effects (font (size 1.27 1.27)) (hide yes)))
  (property "Description" "Unpolarized capacitor" (at 168.91 52.07 0) (effects (font (size 1.27 1.27)) (hide yes)))
  (pin "1")
  (pin "2"))
 (symbol
  (lib_id "power:GND")
  (at 177.8 39.37 90)
  (unit 1)
  (exclude_from_sim no)
  (in_bom yes)
  (on_board yes)
  (dnp no)
  (fields_autoplaced yes)
  (property "Reference" "#PWR023" (at 184.15 39.37 0) (effects (font (size 1.27 1.27)) (hide yes)))
  (property "Value" "GND" (at 181.61 39.3699 90) (effects (font (size 1.27 1.27)) (justify right)))
  (property "Footprint" "" (at 177.8 39.37 0) (effects (font (size 1.27 1.27)) (hide yes)))
  (property "Datasheet" "" (at 177.8 39.37 0) (effects (font (size 1.27 1.27)) (hide yes)))
  (property "Description" "Power symbol creates a global label with name \"GND\" , ground" (at 177.8 39.37 0) (effects (font (size 1.27 1.27)) (hide yes)))
  (pin "1"))
 (symbol
  (lib_id "power:GND")
  (at 151.13 121.92 0)
  (unit 1)
  (exclude_from_sim no)
  (in_bom yes)
  (on_board yes)
  (dnp no)
  (fields_autoplaced yes)
  (property "Reference" "#PWR012" (at 151.13 128.27 0) (effects (font (size 1.27 1.27)) (hide yes)))
  (property "Value" "GND" (at 151.13 127 0) (effects (font (size 1.27 1.27))))
  (property "Footprint" "" (at 151.13 121.92 0) (effects (font (size 1.27 1.27)) (hide yes)))
  (property "Datasheet" "" (at 151.13 121.92 0) (effects (font (size 1.27 1.27)) (hide yes)))
  (property "Description" "Power symbol creates a global label with name \"GND\" , ground" (at 151.13 121.92 0) (effects (font (size 1.27 1.27)) (hide yes)))
  (pin "1"))
 (symbol
  (lib_id "Device:C_Polarized")
  (at 168.91 64.77 90)
  (unit 1)
  (exclude_from_sim no)
  (in_bom yes)
  (on_board yes)
  (dnp no)
  (fields_autoplaced yes)
  (property "Reference" "C10" (at 168.021 57.15 90) (effects (font (size 1.27 1.27))))
  (property "Value" "470μF" (at 168.021 59.69 90) (effects (font (size 1.27 1.27))))
  (property "Footprint" "Capacitor_SMD:C_Elec_6.3x5.8" (at 172.72 63.8048 0) (effects (font (size 1.27 1.27)) (hide yes)))
  (property "Datasheet" "~" (at 168.91 64.77 0) (effects (font (size 1.27 1.27)) (hide yes)))
  (property "Description" "Polarized capacitor" (at 168.91 64.77 0) (effects (font (size 1.27 1.27)) (hide yes)))
  (pin "1")
  (pin "2"))
 (symbol
  (lib_id "Device:D_TVS")
  (at 165.1 96.52 90)
  (unit 1)
  (exclude_from_sim no)
  (in_bom yes)
  (on_board yes)
  (dnp no)
  (fields_autoplaced yes)
  (property "Reference" "D3" (at 167.64 95.2499 90) (effects (font (size 1.27 1.27)) (justify right)))
  (property "Value" "D_TVS" (at 167.64 97.7899 90) (effects (font (size 1.27 1.27)) (justify right)))
  (property "Footprint" "Diode_SMD:D_SMA" (at 165.1 96.52 0) (effects (font (size 1.27 1.27)) (hide yes)))
  (property "Datasheet" "~" (at 165.1 96.52 0) (effects (font (size 1.27 1.27)) (hide yes)))
  (property "Description" "Bidirectional transient-voltage-suppression diode" (at 165.1 96.52 0) (effects (font (size 1.27 1.27)) (hide yes)))
  (pin "2")
  (pin "1")))
